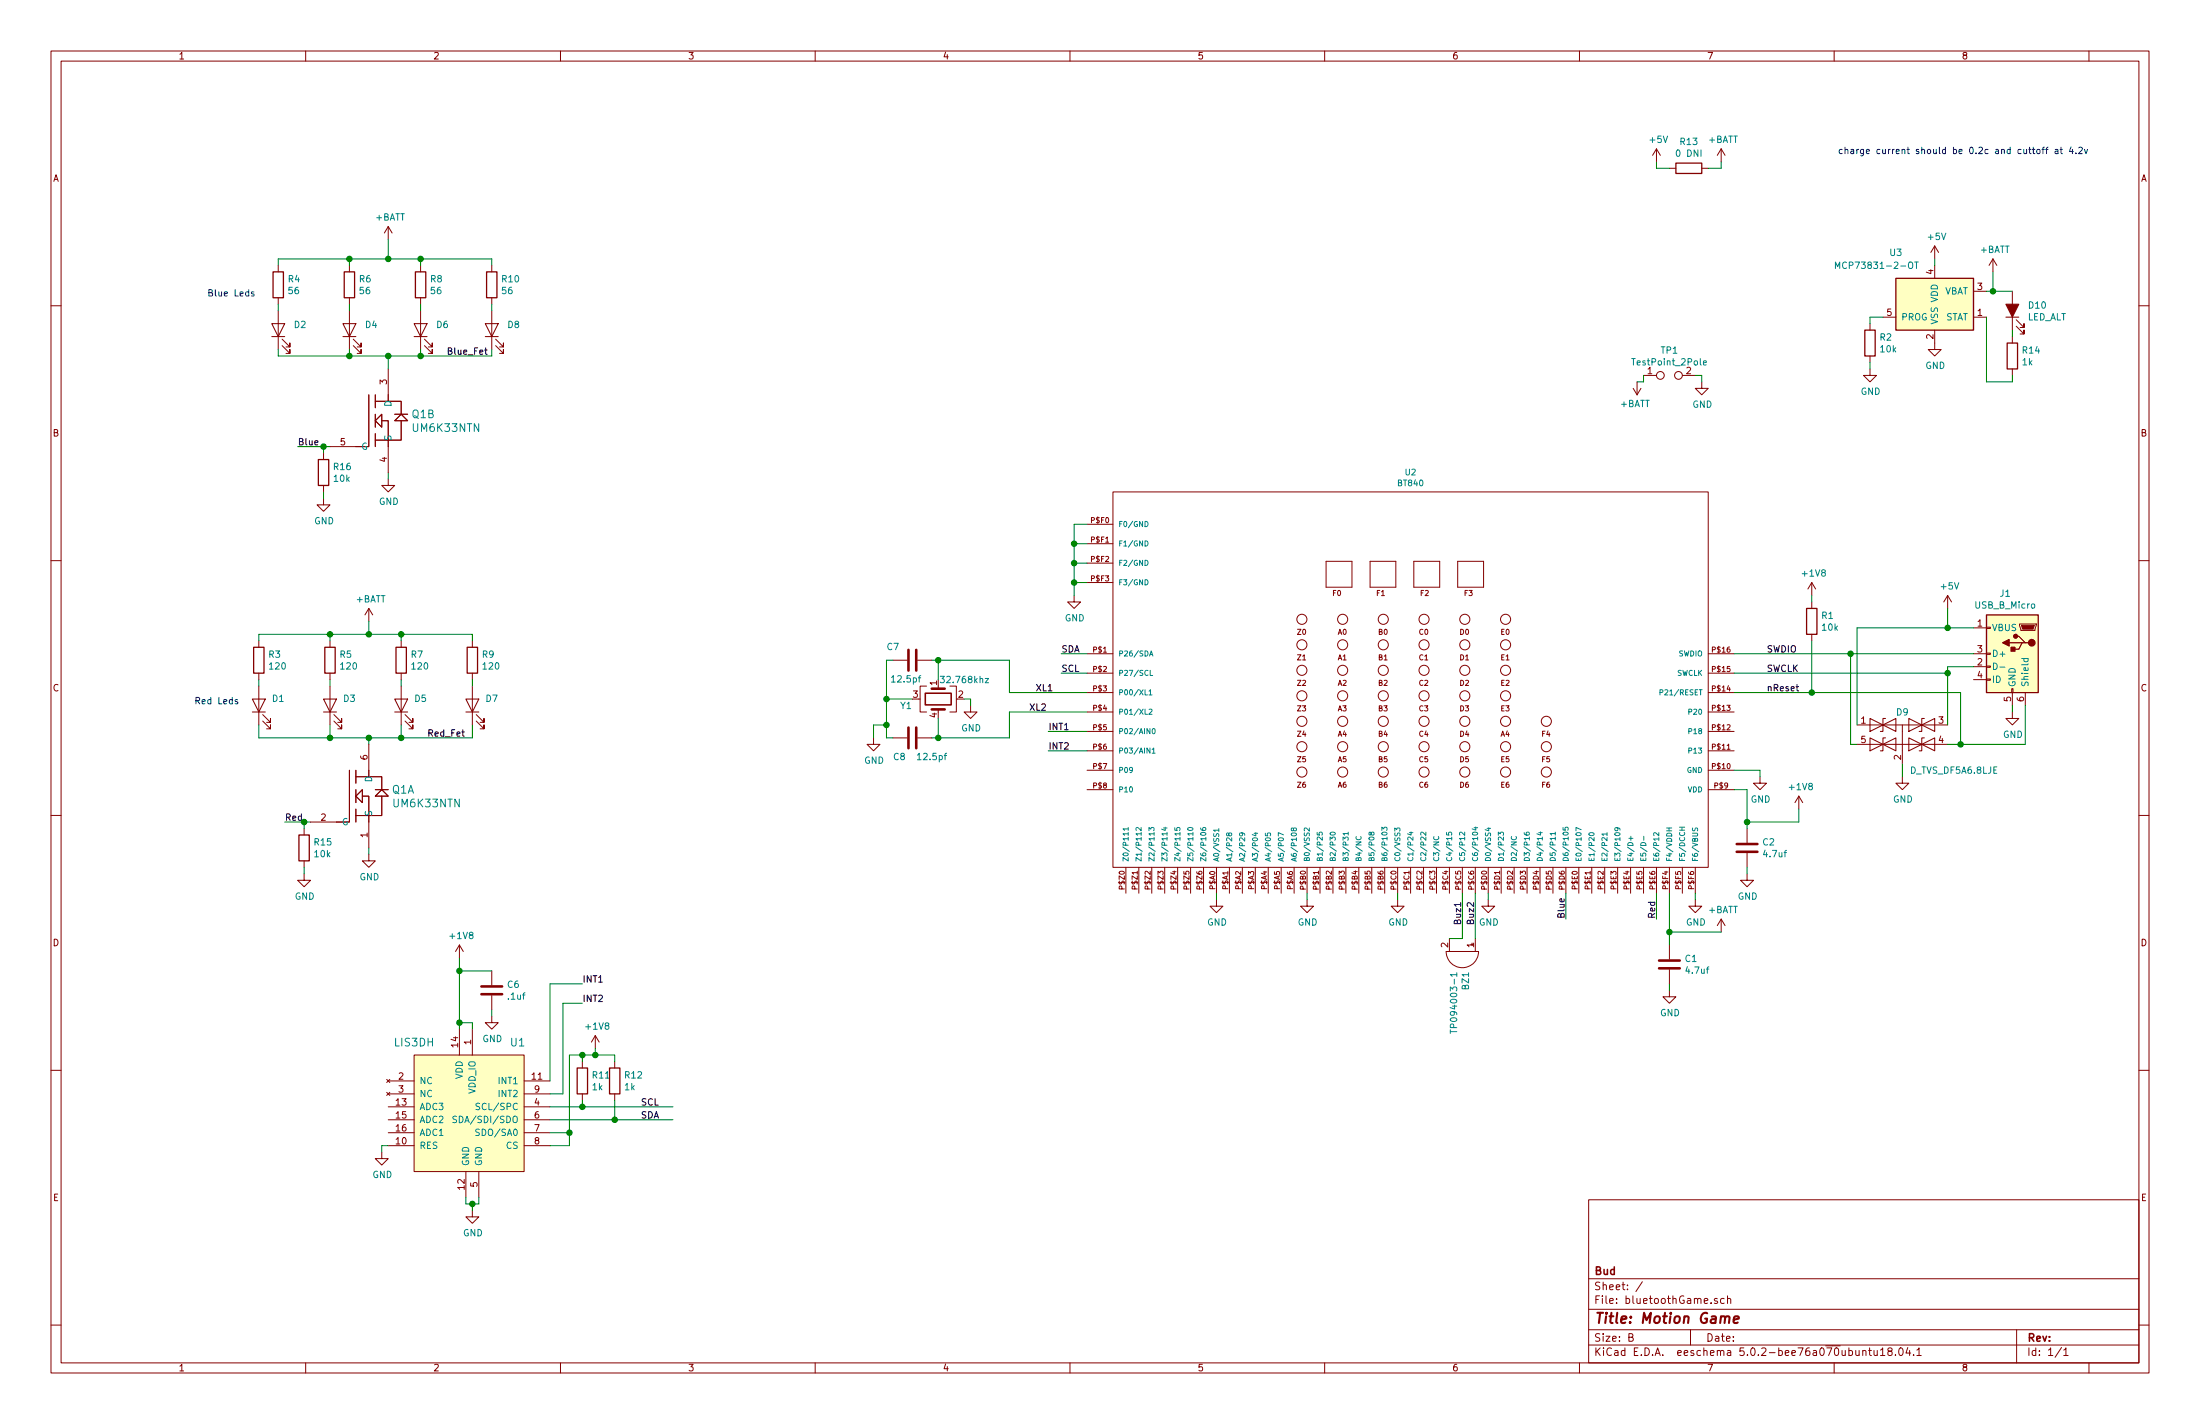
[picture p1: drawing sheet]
EESchema Schematic File Version 4
LIBS:bluetoothGame-cache
EELAYER 26 0
EELAYER END
$Descr B 17000 11000
encoding utf-8
Sheet 1 1
Title "Motion Game"
Date ""
Rev ""
Comp "Bud"
Comment1 ""
Comment2 ""
Comment3 ""
Comment4 ""
$EndDescr
$Comp
L Battery_Management:MCP73831-2-OT U3
U 1 1
P 14950 2350
F 0 "U3" H 14650 2750 50  0000 C CNN
F 1 "MCP73831-2-OT" H 14500 2650 50  0000 C CNN
F 2 "Package_TO_SOT_SMD:SOT-23-5" H 15000 2100 50  0001 L CIN
F 3 "http://ww1.microchip.com/downloads/en/DeviceDoc/20001984g.pdf" H 14800 2300 50  0001 C CNN
	1    14950 2350
	1    0    0    -1  
$EndComp
Text Notes 14200 1200 0    50   ~ 0
charge current should be 0.2c and cuttoff at 4.2v
$Comp
L Connector:USB_B_Micro J1
U 1 1
P 15550 5050
F 0 "J1" H 15605 5517 50  0000 C CNN
F 1 "USB_B_Micro" H 15605 5426 50  0000 C CNN
F 2 "Connector_USB:USB_Micro-B_Molex_47346-0001" H 15700 5000 50  0001 C CNN
F 3 "~" H 15700 5000 50  0001 C CNN
	1    15550 5050
	-1   0    0    -1  
$EndComp
$Comp
L power:+BATT #PWR07
U 1 1
P 13300 7200
F 0 "#PWR07" H 13300 7050 50  0001 C CNN
F 1 "+BATT" H 13315 7373 50  0000 C CNN
F 2 "" H 13300 7200 50  0001 C CNN
F 3 "" H 13300 7200 50  0001 C CNN
	1    13300 7200
	1    0    0    -1  
$EndComp
$Comp
L power:GND #PWR011
U 1 1
P 15550 5500
F 0 "#PWR011" H 15550 5250 50  0001 C CNN
F 1 "GND" H 15555 5327 50  0000 C CNN
F 2 "" H 15550 5500 50  0001 C CNN
F 3 "" H 15550 5500 50  0001 C CNN
	1    15550 5500
	1    0    0    -1  
$EndComp
$Comp
L power:GND #PWR015
U 1 1
P 14950 2650
F 0 "#PWR015" H 14950 2400 50  0001 C CNN
F 1 "GND" H 14955 2477 50  0000 C CNN
F 2 "" H 14950 2650 50  0001 C CNN
F 3 "" H 14950 2650 50  0001 C CNN
	1    14950 2650
	1    0    0    -1  
$EndComp
$Comp
L power:+5V #PWR013
U 1 1
P 15050 4700
F 0 "#PWR013" H 15050 4550 50  0001 C CNN
F 1 "+5V" H 15065 4873 50  0000 C CNN
F 2 "" H 15050 4700 50  0001 C CNN
F 3 "" H 15050 4700 50  0001 C CNN
	1    15050 4700
	1    0    0    -1  
$EndComp
$Comp
L power:+5V #PWR014
U 1 1
P 14950 2000
F 0 "#PWR014" H 14950 1850 50  0001 C CNN
F 1 "+5V" H 14965 2173 50  0000 C CNN
F 2 "" H 14950 2000 50  0001 C CNN
F 3 "" H 14950 2000 50  0001 C CNN
	1    14950 2000
	1    0    0    -1  
$EndComp
Wire Wire Line
	14950 2000 14950 2050
$Comp
L power:+BATT #PWR016
U 1 1
P 15400 2100
F 0 "#PWR016" H 15400 1950 50  0001 C CNN
F 1 "+BATT" H 15415 2273 50  0000 C CNN
F 2 "" H 15400 2100 50  0001 C CNN
F 3 "" H 15400 2100 50  0001 C CNN
	1    15400 2100
	1    0    0    -1  
$EndComp
Wire Wire Line
	15350 2250 15400 2250
$Comp
L BudKiCadComponent:LIS3DH U1
U 1 1
P 3700 8550
F 0 "U1" H 4000 9050 60  0000 C CNN
F 1 "LIS3DH" H 3200 9050 60  0000 C CNN
F 2 "BudLib:LGA-16_3x3mm_Pitch0.5mm" H 3700 8550 60  0001 C CNN
F 3 "" H 3700 8550 60  0001 C CNN
	1    3700 8550
	1    0    0    -1  
$EndComp
$Comp
L Device:Buzzer BZ1
U 1 1
P 11300 7350
F 0 "BZ1" H 11453 7379 50  0000 L CNN
F 1 "TP094003-1" H 11453 7288 50  0000 L CNN
F 2 "Buzzer_Beeper:Buzzer_Murata_PKMCS0909E4000-R1" V 11275 7450 50  0001 C CNN
F 3 "~" V 11275 7450 50  0001 C CNN
	1    11300 7350
	0    1    1    0   
$EndComp
$Comp
L Device:R R2
U 1 1
P 14450 2650
F 0 "R2" H 14520 2696 50  0000 L CNN
F 1 "10k" H 14520 2605 50  0000 L CNN
F 2 "Resistor_SMD:R_0402_1005Metric" V 14380 2650 50  0001 C CNN
F 3 "~" H 14450 2650 50  0001 C CNN
	1    14450 2650
	1    0    0    -1  
$EndComp
$Comp
L Fanstel-modules:BT840 U2
U 1 1
P 10850 5650
F 0 "U2" H 10900 7654 45  0000 C CNN
F 1 "BT840" H 10900 7570 45  0000 C CNN
F 2 "BudLib:BT840-BT840" H 10680 5800 20  0001 C CNN
F 3 "" H 10650 5650 60  0001 C CNN
	1    10850 5650
	1    0    0    -1  
$EndComp
$Comp
L power:GND #PWR01
U 1 1
P 8300 4600
F 0 "#PWR01" H 8300 4350 50  0001 C CNN
F 1 "GND" H 8305 4427 50  0000 C CNN
F 2 "" H 8300 4600 50  0001 C CNN
F 3 "" H 8300 4600 50  0001 C CNN
	1    8300 4600
	1    0    0    -1  
$EndComp
Wire Wire Line
	8300 4600 8300 4500
Wire Wire Line
	8300 4050 8400 4050
Wire Wire Line
	8400 4200 8300 4200
Connection ~ 8300 4200
Wire Wire Line
	8300 4200 8300 4050
Wire Wire Line
	8400 4350 8300 4350
Connection ~ 8300 4350
Wire Wire Line
	8300 4350 8300 4200
Wire Wire Line
	8400 4500 8300 4500
Connection ~ 8300 4500
Wire Wire Line
	8300 4500 8300 4350
$Comp
L power:GND #PWR09
U 1 1
P 13600 6000
F 0 "#PWR09" H 13600 5750 50  0001 C CNN
F 1 "GND" H 13605 5827 50  0000 C CNN
F 2 "" H 13600 6000 50  0001 C CNN
F 3 "" H 13600 6000 50  0001 C CNN
	1    13600 6000
	1    0    0    -1  
$EndComp
$Comp
L Device:C C1
U 1 1
P 12900 7450
F 0 "C1" H 13015 7496 50  0000 L CNN
F 1 "4.7uf" H 13015 7405 50  0000 L CNN
F 2 "Capacitor_SMD:C_0402_1005Metric" H 12938 7300 50  0001 C CNN
F 3 "~" H 12900 7450 50  0001 C CNN
	1    12900 7450
	1    0    0    -1  
$EndComp
$Comp
L power:GND #PWR06
U 1 1
P 12900 7650
F 0 "#PWR06" H 12900 7400 50  0001 C CNN
F 1 "GND" H 12905 7477 50  0000 C CNN
F 2 "" H 12900 7650 50  0001 C CNN
F 3 "" H 12900 7650 50  0001 C CNN
	1    12900 7650
	1    0    0    -1  
$EndComp
Wire Wire Line
	13400 5950 13600 5950
$Comp
L Device:C C2
U 1 1
P 13500 6550
F 0 "C2" H 13615 6596 50  0000 L CNN
F 1 "4.7uf" H 13615 6505 50  0000 L CNN
F 2 "Capacitor_SMD:C_0402_1005Metric" H 13538 6400 50  0001 C CNN
F 3 "~" H 13500 6550 50  0001 C CNN
	1    13500 6550
	1    0    0    -1  
$EndComp
$Comp
L power:GND #PWR08
U 1 1
P 13500 6750
F 0 "#PWR08" H 13500 6500 50  0001 C CNN
F 1 "GND" H 13505 6577 50  0000 C CNN
F 2 "" H 13500 6750 50  0001 C CNN
F 3 "" H 13500 6750 50  0001 C CNN
	1    13500 6750
	1    0    0    -1  
$EndComp
Wire Wire Line
	13500 6750 13500 6700
Wire Wire Line
	13500 6400 13500 6350
Wire Wire Line
	13500 6100 13400 6100
$Comp
L power:+1V8 #PWR010
U 1 1
P 13900 6250
F 0 "#PWR010" H 13900 6100 50  0001 C CNN
F 1 "+1V8" H 13915 6423 50  0000 C CNN
F 2 "" H 13900 6250 50  0001 C CNN
F 3 "" H 13900 6250 50  0001 C CNN
	1    13900 6250
	1    0    0    -1  
$EndComp
Wire Wire Line
	13900 6250 13900 6350
Wire Wire Line
	13900 6350 13500 6350
Connection ~ 13500 6350
Wire Wire Line
	13500 6350 13500 6100
Wire Wire Line
	13600 6000 13600 5950
$Comp
L power:GND #PWR04
U 1 1
P 10800 6950
F 0 "#PWR04" H 10800 6700 50  0001 C CNN
F 1 "GND" H 10805 6777 50  0000 C CNN
F 2 "" H 10800 6950 50  0001 C CNN
F 3 "" H 10800 6950 50  0001 C CNN
	1    10800 6950
	1    0    0    -1  
$EndComp
$Comp
L power:GND #PWR05
U 1 1
P 11500 6950
F 0 "#PWR05" H 11500 6700 50  0001 C CNN
F 1 "GND" H 11505 6777 50  0000 C CNN
F 2 "" H 11500 6950 50  0001 C CNN
F 3 "" H 11500 6950 50  0001 C CNN
	1    11500 6950
	1    0    0    -1  
$EndComp
$Comp
L power:GND #PWR03
U 1 1
P 10100 6950
F 0 "#PWR03" H 10100 6700 50  0001 C CNN
F 1 "GND" H 10105 6777 50  0000 C CNN
F 2 "" H 10100 6950 50  0001 C CNN
F 3 "" H 10100 6950 50  0001 C CNN
	1    10100 6950
	1    0    0    -1  
$EndComp
$Comp
L power:GND #PWR02
U 1 1
P 9400 6950
F 0 "#PWR02" H 9400 6700 50  0001 C CNN
F 1 "GND" H 9405 6777 50  0000 C CNN
F 2 "" H 9400 6950 50  0001 C CNN
F 3 "" H 9400 6950 50  0001 C CNN
	1    9400 6950
	1    0    0    -1  
$EndComp
Wire Wire Line
	9400 6950 9400 6900
Wire Wire Line
	10100 6950 10100 6900
Wire Wire Line
	10800 6950 10800 6900
Wire Wire Line
	11500 6950 11500 6900
$Comp
L power:GND #PWR0101
U 1 1
P 13100 6950
F 0 "#PWR0101" H 13100 6700 50  0001 C CNN
F 1 "GND" H 13105 6777 50  0000 C CNN
F 2 "" H 13100 6950 50  0001 C CNN
F 3 "" H 13100 6950 50  0001 C CNN
	1    13100 6950
	1    0    0    -1  
$EndComp
Wire Wire Line
	12900 6900 12900 7200
Wire Wire Line
	12900 7600 12900 7650
Wire Wire Line
	13100 6900 13100 6950
Wire Wire Line
	13300 7200 12900 7200
Connection ~ 12900 7200
Wire Wire Line
	12900 7200 12900 7300
$Comp
L power:GND #PWR0102
U 1 1
P 14450 2850
F 0 "#PWR0102" H 14450 2600 50  0001 C CNN
F 1 "GND" H 14455 2677 50  0000 C CNN
F 2 "" H 14450 2850 50  0001 C CNN
F 3 "" H 14450 2850 50  0001 C CNN
	1    14450 2850
	1    0    0    -1  
$EndComp
Wire Wire Line
	14550 2450 14450 2450
Wire Wire Line
	14450 2450 14450 2500
Wire Wire Line
	14450 2850 14450 2800
$Comp
L Device:LED_ALT D10
U 1 1
P 15550 2400
F 0 "D10" V 15588 2282 50  0000 R CNN
F 1 "LED_ALT" V 15497 2282 50  0000 R CNN
F 2 "LED_SMD:LED_0402_1005Metric" H 15550 2400 50  0001 C CNN
F 3 "~" H 15550 2400 50  0001 C CNN
	1    15550 2400
	0    -1   -1   0   
$EndComp
$Comp
L Device:R R14
U 1 1
P 15550 2750
F 0 "R14" H 15620 2796 50  0000 L CNN
F 1 "1k" H 15620 2705 50  0000 L CNN
F 2 "Resistor_SMD:R_0402_1005Metric" V 15480 2750 50  0001 C CNN
F 3 "~" H 15550 2750 50  0001 C CNN
	1    15550 2750
	1    0    0    -1  
$EndComp
Wire Wire Line
	15400 2100 15400 2250
Wire Wire Line
	15550 2250 15400 2250
Connection ~ 15400 2250
Wire Wire Line
	15550 2550 15550 2600
Wire Wire Line
	15550 2900 15550 2950
Wire Wire Line
	15550 2950 15350 2950
Wire Wire Line
	15350 2950 15350 2450
$Comp
L Device:R R13
U 1 1
P 13050 1300
F 0 "R13" V 12843 1300 50  0000 C CNN
F 1 "0 DNI" V 12934 1300 50  0000 C CNN
F 2 "Resistor_SMD:R_0402_1005Metric" V 12980 1300 50  0001 C CNN
F 3 "~" H 13050 1300 50  0001 C CNN
	1    13050 1300
	0    1    1    0   
$EndComp
$Comp
L power:+BATT #PWR0103
U 1 1
P 13300 1250
F 0 "#PWR0103" H 13300 1100 50  0001 C CNN
F 1 "+BATT" H 13315 1423 50  0000 C CNN
F 2 "" H 13300 1250 50  0001 C CNN
F 3 "" H 13300 1250 50  0001 C CNN
	1    13300 1250
	1    0    0    -1  
$EndComp
$Comp
L power:+5V #PWR0104
U 1 1
P 12800 1250
F 0 "#PWR0104" H 12800 1100 50  0001 C CNN
F 1 "+5V" H 12815 1423 50  0000 C CNN
F 2 "" H 12800 1250 50  0001 C CNN
F 3 "" H 12800 1250 50  0001 C CNN
	1    12800 1250
	1    0    0    -1  
$EndComp
Wire Wire Line
	12800 1250 12800 1300
Wire Wire Line
	12800 1300 12900 1300
Wire Wire Line
	13200 1300 13300 1300
Wire Wire Line
	13300 1250 13300 1300
$Comp
L BudKiCadComponent:D_TVS_DF5A6.8LJE D9
U 1 1
P 14700 5750
F 0 "D9" H 14700 6000 50  0000 C CNN
F 1 "D_TVS_DF5A6.8LJE" H 15100 5550 50  0000 C CNN
F 2 "Package_TO_SOT_SMD:SOT-553" H 14550 5750 50  0001 C CNN
F 3 "~" H 14550 5750 50  0001 C CNN
	1    14700 5750
	1    0    0    -1  
$EndComp
Wire Wire Line
	14350 4850 14350 5600
Wire Wire Line
	14350 4850 15050 4850
Wire Wire Line
	14350 5750 14300 5750
Wire Wire Line
	14300 5750 14300 5050
Wire Wire Line
	14300 5050 15250 5050
Wire Wire Line
	15050 5600 15050 5200
Wire Wire Line
	15050 5150 15250 5150
Wire Wire Line
	15650 5750 15650 5450
Wire Wire Line
	15550 5450 15550 5500
$Comp
L power:GND #PWR0105
U 1 1
P 14700 6000
F 0 "#PWR0105" H 14700 5750 50  0001 C CNN
F 1 "GND" H 14705 5827 50  0000 C CNN
F 2 "" H 14700 6000 50  0001 C CNN
F 3 "" H 14700 6000 50  0001 C CNN
	1    14700 6000
	1    0    0    -1  
$EndComp
Wire Wire Line
	14700 6000 14700 5900
Wire Wire Line
	13400 5050 14300 5050
Connection ~ 14300 5050
Wire Wire Line
	13400 5200 15050 5200
Connection ~ 15050 5200
Wire Wire Line
	15050 5200 15050 5150
Wire Wire Line
	15050 5750 15150 5750
Wire Wire Line
	15150 5350 15150 5750
Wire Wire Line
	13400 5350 14000 5350
Connection ~ 15150 5750
Wire Wire Line
	15150 5750 15650 5750
Wire Wire Line
	15050 4700 15050 4850
Connection ~ 15050 4850
Wire Wire Line
	15050 4850 15250 4850
$Comp
L BudKiCadComponent:LED_Cree-PLCC4 D2
U 1 1
P 2150 2550
F 0 "D2" V 2188 2433 50  0000 R CNN
F 1 "CLM2D-CCC-CZ0C03123 (blue)" V 2097 2432 50  0001 R CNN
F 2 "BudLib:LED_Cree-PLCC4_3.2x2.8mm_CCW" H 2650 2650 50  0001 R CNN
F 3 "~" H 2150 2550 50  0001 C CNN
	1    2150 2550
	0    -1   -1   0   
$EndComp
$Comp
L BudKiCadComponent:LED_Cree-PLCC4 D1
U 1 1
P 2000 5450
F 0 "D1" V 2050 5300 50  0000 C CNN
F 1 "CLM2D-RCC-CZ0B0BB3 (Red)" H 2000 5550 50  0001 C CNN
F 2 "BudLib:LED_Cree-PLCC4_3.2x2.8mm_CCW" H 2000 5450 50  0001 C CNN
F 3 "~" H 2000 5450 50  0001 C CNN
	1    2000 5450
	0    -1   -1   0   
$EndComp
$Comp
L power:+1V8 #PWR0106
U 1 1
P 3550 7400
F 0 "#PWR0106" H 3550 7250 50  0001 C CNN
F 1 "+1V8" H 3565 7573 50  0000 C CNN
F 2 "" H 3550 7400 50  0001 C CNN
F 3 "" H 3550 7400 50  0001 C CNN
	1    3550 7400
	1    0    0    -1  
$EndComp
$Comp
L Device:C C6
U 1 1
P 3800 7650
F 0 "C6" H 3915 7696 50  0000 L CNN
F 1 ".1uf" H 3915 7605 50  0000 L CNN
F 2 "Capacitor_SMD:C_0402_1005Metric" H 3838 7500 50  0001 C CNN
F 3 "~" H 3800 7650 50  0001 C CNN
	1    3800 7650
	1    0    0    -1  
$EndComp
$Comp
L power:GND #PWR0107
U 1 1
P 3800 7850
F 0 "#PWR0107" H 3800 7600 50  0001 C CNN
F 1 "GND" H 3805 7677 50  0000 C CNN
F 2 "" H 3800 7850 50  0001 C CNN
F 3 "" H 3800 7850 50  0001 C CNN
	1    3800 7850
	1    0    0    -1  
$EndComp
Wire Wire Line
	3800 7850 3800 7800
Wire Wire Line
	3800 7500 3550 7500
Wire Wire Line
	3550 7500 3550 7400
Wire Wire Line
	3550 7950 3550 7900
Connection ~ 3550 7500
Wire Wire Line
	3650 7950 3650 7900
Wire Wire Line
	3650 7900 3550 7900
Connection ~ 3550 7900
Wire Wire Line
	3550 7900 3550 7500
$Comp
L power:GND #PWR0108
U 1 1
P 3650 9350
F 0 "#PWR0108" H 3650 9100 50  0001 C CNN
F 1 "GND" H 3655 9177 50  0000 C CNN
F 2 "" H 3650 9350 50  0001 C CNN
F 3 "" H 3650 9350 50  0001 C CNN
	1    3650 9350
	1    0    0    -1  
$EndComp
Wire Wire Line
	3600 9250 3600 9300
Wire Wire Line
	3600 9300 3650 9300
Wire Wire Line
	3700 9300 3700 9250
Wire Wire Line
	3650 9350 3650 9300
Connection ~ 3650 9300
Wire Wire Line
	3650 9300 3700 9300
$Comp
L BudKiCadComponent:LED_Cree-PLCC4 D4
U 1 1
P 2700 2550
F 0 "D4" V 2738 2433 50  0000 R CNN
F 1 "CLM2D-CCC-CZ0C03123 (blue)" V 2647 2432 50  0001 R CNN
F 2 "BudLib:LED_Cree-PLCC4_3.2x2.8mm_CCW" H 3200 2650 50  0001 R CNN
F 3 "~" H 2700 2550 50  0001 C CNN
	1    2700 2550
	0    -1   -1   0   
$EndComp
$Comp
L BudKiCadComponent:LED_Cree-PLCC4 D3
U 1 1
P 2550 5450
F 0 "D3" V 2600 5300 50  0000 C CNN
F 1 "CLM2D-RCC-CZ0B0BB3 (Red)" H 2550 5550 50  0001 C CNN
F 2 "BudLib:LED_Cree-PLCC4_3.2x2.8mm_CCW" H 2550 5450 50  0001 C CNN
F 3 "~" H 2550 5450 50  0001 C CNN
	1    2550 5450
	0    -1   -1   0   
$EndComp
$Comp
L BudKiCadComponent:LED_Cree-PLCC4 D6
U 1 1
P 3250 2550
F 0 "D6" V 3288 2433 50  0000 R CNN
F 1 "CLM2D-CCC-CZ0C03123 (blue)" V 3197 2432 50  0001 R CNN
F 2 "BudLib:LED_Cree-PLCC4_3.2x2.8mm_CCW" H 3750 2650 50  0001 R CNN
F 3 "~" H 3250 2550 50  0001 C CNN
	1    3250 2550
	0    -1   -1   0   
$EndComp
$Comp
L BudKiCadComponent:LED_Cree-PLCC4 D5
U 1 1
P 3100 5450
F 0 "D5" V 3150 5300 50  0000 C CNN
F 1 "CLM2D-RCC-CZ0B0BB3 (Red)" H 3100 5550 50  0001 C CNN
F 2 "BudLib:LED_Cree-PLCC4_3.2x2.8mm_CCW" H 3100 5450 50  0001 C CNN
F 3 "~" H 3100 5450 50  0001 C CNN
	1    3100 5450
	0    -1   -1   0   
$EndComp
$Comp
L BudKiCadComponent:LED_Cree-PLCC4 D8
U 1 1
P 3800 2550
F 0 "D8" V 3838 2433 50  0000 R CNN
F 1 "CLM2D-CCC-CZ0C03123 (blue)" V 3747 2432 50  0001 R CNN
F 2 "BudLib:LED_Cree-PLCC4_3.2x2.8mm_CCW" H 4300 2650 50  0001 R CNN
F 3 "~" H 3800 2550 50  0001 C CNN
	1    3800 2550
	0    -1   -1   0   
$EndComp
$Comp
L BudKiCadComponent:LED_Cree-PLCC4 D7
U 1 1
P 3650 5450
F 0 "D7" V 3700 5300 50  0000 C CNN
F 1 "CLM2D-RCC-CZ0B0BB3 (Red)" H 3650 5550 50  0001 C CNN
F 2 "BudLib:LED_Cree-PLCC4_3.2x2.8mm_CCW" H 3650 5450 50  0001 C CNN
F 3 "~" H 3650 5450 50  0001 C CNN
	1    3650 5450
	0    -1   -1   0   
$EndComp
Text Notes 1600 2300 0    50   ~ 0
Blue Leds
Text Notes 1500 5450 0    50   ~ 0
Red Leds
$Comp
L power:+BATT #PWR0109
U 1 1
P 3000 1850
F 0 "#PWR0109" H 3000 1700 50  0001 C CNN
F 1 "+BATT" H 3015 2023 50  0000 C CNN
F 2 "" H 3000 1850 50  0001 C CNN
F 3 "" H 3000 1850 50  0001 C CNN
	1    3000 1850
	1    0    0    -1  
$EndComp
$Comp
L power:GND #PWR0110
U 1 1
P 3000 3700
F 0 "#PWR0110" H 3000 3450 50  0001 C CNN
F 1 "GND" H 3005 3527 50  0000 C CNN
F 2 "" H 3000 3700 50  0001 C CNN
F 3 "" H 3000 3700 50  0001 C CNN
	1    3000 3700
	1    0    0    -1  
$EndComp
$Comp
L Device:R R4
U 1 1
P 2150 2200
F 0 "R4" H 2220 2246 50  0000 L CNN
F 1 "56" H 2220 2155 50  0000 L CNN
F 2 "Resistor_SMD:R_0805_2012Metric" V 2080 2200 50  0001 C CNN
F 3 "~" H 2150 2200 50  0001 C CNN
	1    2150 2200
	1    0    0    -1  
$EndComp
$Comp
L Device:R R6
U 1 1
P 2700 2200
F 0 "R6" H 2770 2246 50  0000 L CNN
F 1 "56" H 2770 2155 50  0000 L CNN
F 2 "Resistor_SMD:R_0805_2012Metric" V 2630 2200 50  0001 C CNN
F 3 "~" H 2700 2200 50  0001 C CNN
	1    2700 2200
	1    0    0    -1  
$EndComp
$Comp
L Device:R R8
U 1 1
P 3250 2200
F 0 "R8" H 3320 2246 50  0000 L CNN
F 1 "56" H 3320 2155 50  0000 L CNN
F 2 "Resistor_SMD:R_0805_2012Metric" V 3180 2200 50  0001 C CNN
F 3 "~" H 3250 2200 50  0001 C CNN
	1    3250 2200
	1    0    0    -1  
$EndComp
$Comp
L Device:R R10
U 1 1
P 3800 2200
F 0 "R10" H 3870 2246 50  0000 L CNN
F 1 "56" H 3870 2155 50  0000 L CNN
F 2 "Resistor_SMD:R_0805_2012Metric" V 3730 2200 50  0001 C CNN
F 3 "~" H 3800 2200 50  0001 C CNN
	1    3800 2200
	1    0    0    -1  
$EndComp
$Comp
L Device:R R3
U 1 1
P 2000 5100
F 0 "R3" H 2070 5146 50  0000 L CNN
F 1 "120" H 2070 5055 50  0000 L CNN
F 2 "Resistor_SMD:R_0805_2012Metric" V 1930 5100 50  0001 C CNN
F 3 "~" H 2000 5100 50  0001 C CNN
	1    2000 5100
	1    0    0    -1  
$EndComp
$Comp
L power:+BATT #PWR0111
U 1 1
P 2850 4800
F 0 "#PWR0111" H 2850 4650 50  0001 C CNN
F 1 "+BATT" H 2865 4973 50  0000 C CNN
F 2 "" H 2850 4800 50  0001 C CNN
F 3 "" H 2850 4800 50  0001 C CNN
	1    2850 4800
	1    0    0    -1  
$EndComp
$Comp
L Device:R R5
U 1 1
P 2550 5100
F 0 "R5" H 2620 5146 50  0000 L CNN
F 1 "120" H 2620 5055 50  0000 L CNN
F 2 "Resistor_SMD:R_0805_2012Metric" V 2480 5100 50  0001 C CNN
F 3 "~" H 2550 5100 50  0001 C CNN
	1    2550 5100
	1    0    0    -1  
$EndComp
$Comp
L Device:R R7
U 1 1
P 3100 5100
F 0 "R7" H 3170 5146 50  0000 L CNN
F 1 "120" H 3170 5055 50  0000 L CNN
F 2 "Resistor_SMD:R_0805_2012Metric" V 3030 5100 50  0001 C CNN
F 3 "~" H 3100 5100 50  0001 C CNN
	1    3100 5100
	1    0    0    -1  
$EndComp
$Comp
L Device:R R9
U 1 1
P 3650 5100
F 0 "R9" H 3720 5146 50  0000 L CNN
F 1 "120" H 3720 5055 50  0000 L CNN
F 2 "Resistor_SMD:R_0805_2012Metric" V 3580 5100 50  0001 C CNN
F 3 "~" H 3650 5100 50  0001 C CNN
	1    3650 5100
	1    0    0    -1  
$EndComp
Wire Wire Line
	2000 5600 2000 5700
Wire Wire Line
	2000 5700 2550 5700
Wire Wire Line
	3650 5700 3650 5600
Wire Wire Line
	3100 5600 3100 5700
Connection ~ 3100 5700
Wire Wire Line
	3100 5700 3650 5700
Wire Wire Line
	2550 5600 2550 5700
Connection ~ 2550 5700
Wire Wire Line
	2550 5700 2850 5700
Wire Wire Line
	2850 5750 2850 5700
Connection ~ 2850 5700
Wire Wire Line
	2850 5700 3100 5700
$Comp
L power:GND #PWR0112
U 1 1
P 2850 6600
F 0 "#PWR0112" H 2850 6350 50  0001 C CNN
F 1 "GND" H 2855 6427 50  0000 C CNN
F 2 "" H 2850 6600 50  0001 C CNN
F 3 "" H 2850 6600 50  0001 C CNN
	1    2850 6600
	1    0    0    -1  
$EndComp
Wire Wire Line
	2850 6550 2850 6600
Wire Wire Line
	2000 5250 2000 5300
Wire Wire Line
	2550 5250 2550 5300
Wire Wire Line
	3100 5250 3100 5300
Wire Wire Line
	3650 5250 3650 5300
Wire Wire Line
	3650 4950 3650 4900
Wire Wire Line
	3650 4900 3100 4900
Wire Wire Line
	2000 4900 2000 4950
Wire Wire Line
	2550 4950 2550 4900
Connection ~ 2550 4900
Wire Wire Line
	2550 4900 2000 4900
Wire Wire Line
	3100 4950 3100 4900
Connection ~ 3100 4900
Wire Wire Line
	3100 4900 2850 4900
Wire Wire Line
	2850 4900 2850 4800
Connection ~ 2850 4900
Wire Wire Line
	2850 4900 2550 4900
Wire Wire Line
	2150 2700 2150 2750
Wire Wire Line
	2150 2750 2700 2750
Wire Wire Line
	3800 2750 3800 2700
Wire Wire Line
	3250 2700 3250 2750
Connection ~ 3250 2750
Wire Wire Line
	3250 2750 3800 2750
Wire Wire Line
	2700 2700 2700 2750
Connection ~ 2700 2750
Wire Wire Line
	2700 2750 3000 2750
Wire Wire Line
	2150 2350 2150 2400
Wire Wire Line
	2700 2350 2700 2400
Wire Wire Line
	3250 2350 3250 2400
Wire Wire Line
	3800 2350 3800 2400
Wire Wire Line
	3800 2050 3800 2000
Wire Wire Line
	3800 2000 3250 2000
Wire Wire Line
	2150 2000 2150 2050
Wire Wire Line
	2700 2050 2700 2000
Connection ~ 2700 2000
Wire Wire Line
	2700 2000 2150 2000
Wire Wire Line
	3250 2050 3250 2000
Connection ~ 3250 2000
Wire Wire Line
	3250 2000 3000 2000
Wire Wire Line
	3000 1850 3000 2000
Connection ~ 3000 2000
Wire Wire Line
	3000 2000 2700 2000
Wire Wire Line
	3000 2750 3000 2850
Connection ~ 3000 2750
Wire Wire Line
	3000 2750 3250 2750
Wire Wire Line
	3000 3650 3000 3700
$Comp
L Device:R R11
U 1 1
P 4500 8350
F 0 "R11" H 4570 8396 50  0000 L CNN
F 1 "1k" H 4570 8305 50  0000 L CNN
F 2 "Resistor_SMD:R_0402_1005Metric" V 4430 8350 50  0001 C CNN
F 3 "~" H 4500 8350 50  0001 C CNN
	1    4500 8350
	1    0    0    -1  
$EndComp
$Comp
L power:+1V8 #PWR0113
U 1 1
P 4600 8100
F 0 "#PWR0113" H 4600 7950 50  0001 C CNN
F 1 "+1V8" H 4615 8273 50  0000 C CNN
F 2 "" H 4600 8100 50  0001 C CNN
F 3 "" H 4600 8100 50  0001 C CNN
	1    4600 8100
	1    0    0    -1  
$EndComp
$Comp
L Device:R R12
U 1 1
P 4750 8350
F 0 "R12" H 4820 8396 50  0000 L CNN
F 1 "1k" H 4820 8305 50  0000 L CNN
F 2 "Resistor_SMD:R_0402_1005Metric" V 4680 8350 50  0001 C CNN
F 3 "~" H 4750 8350 50  0001 C CNN
	1    4750 8350
	1    0    0    -1  
$EndComp
Wire Wire Line
	4500 8200 4500 8150
Wire Wire Line
	4750 8200 4750 8150
Wire Wire Line
	4750 8150 4600 8150
Wire Wire Line
	4600 8150 4600 8100
Connection ~ 4600 8150
Wire Wire Line
	4600 8150 4500 8150
Wire Wire Line
	4750 8650 4750 8500
Wire Wire Line
	4250 8650 4750 8650
Wire Wire Line
	4500 8500 4500 8550
Wire Wire Line
	4500 8550 4250 8550
Wire Wire Line
	4400 8150 4500 8150
Connection ~ 4500 8150
Wire Wire Line
	4250 8850 4400 8850
Wire Wire Line
	4400 8150 4400 8750
Wire Wire Line
	4250 8750 4400 8750
Connection ~ 4400 8750
Wire Wire Line
	4400 8750 4400 8850
$Comp
L power:GND #PWR0114
U 1 1
P 2950 8900
F 0 "#PWR0114" H 2950 8650 50  0001 C CNN
F 1 "GND" H 2955 8727 50  0000 C CNN
F 2 "" H 2950 8900 50  0001 C CNN
F 3 "" H 2950 8900 50  0001 C CNN
	1    2950 8900
	1    0    0    -1  
$EndComp
Wire Wire Line
	2950 8900 2950 8850
Wire Wire Line
	2950 8850 3000 8850
Wire Wire Line
	4250 8350 4250 7600
Wire Wire Line
	4250 8450 4350 8450
Wire Wire Line
	4350 8450 4350 7750
Text Label 4500 7600 0    50   ~ 0
INT1
Text Label 4500 7750 0    50   ~ 0
INT2
Wire Wire Line
	4500 8550 5200 8550
Connection ~ 4500 8550
Wire Wire Line
	4750 8650 5200 8650
Connection ~ 4750 8650
Text Label 4950 8550 0    50   ~ 0
SCL
Text Label 4950 8650 0    50   ~ 0
SDA
Text Label 8200 5050 0    50   ~ 0
SDA
Text Label 8200 5200 0    50   ~ 0
SCL
$Comp
L Device:Crystal_GND23 Y1
U 1 1
P 7250 5400
F 0 "Y1" V 7300 5200 50  0000 R CNN
F 1 "32.768khz" V 7100 5800 50  0000 R CNN
F 2 "BudLib:Crystal_SMD_SeikoEpson_MC146-4Pin_6.7x1.5mm" H 7250 5400 50  0001 C CNN
F 3 "~" H 7250 5400 50  0001 C CNN
	1    7250 5400
	0    1    1    0   
$EndComp
$Comp
L Device:C C8
U 1 1
P 7050 5700
F 0 "C8" V 6900 5800 50  0000 C CNN
F 1 "12.5pf" V 6900 5550 50  0000 C CNN
F 2 "Capacitor_SMD:C_0402_1005Metric" H 7088 5550 50  0001 C CNN
F 3 "~" H 7050 5700 50  0001 C CNN
	1    7050 5700
	0    -1   -1   0   
$EndComp
$Comp
L Device:C C7
U 1 1
P 7050 5100
F 0 "C7" V 7150 5250 50  0000 C CNN
F 1 "12.5pf" V 6900 5150 50  0000 C CNN
F 2 "Capacitor_SMD:C_0402_1005Metric" H 7088 4950 50  0001 C CNN
F 3 "~" H 7050 5100 50  0001 C CNN
	1    7050 5100
	0    -1   -1   0   
$EndComp
Wire Wire Line
	7250 5100 7200 5100
Wire Wire Line
	7250 5250 7250 5100
Wire Wire Line
	7200 5700 7250 5700
Wire Wire Line
	7250 5550 7250 5700
$Comp
L power:GND #PWR0115
U 1 1
P 7500 5450
F 0 "#PWR0115" H 7500 5200 50  0001 C CNN
F 1 "GND" H 7505 5277 50  0000 C CNN
F 2 "" H 7500 5450 50  0001 C CNN
F 3 "" H 7500 5450 50  0001 C CNN
	1    7500 5450
	1    0    0    -1  
$EndComp
Wire Wire Line
	7500 5450 7500 5400
Wire Wire Line
	7500 5400 7450 5400
Wire Wire Line
	7050 5400 6850 5400
Wire Wire Line
	6850 5400 6850 5100
Wire Wire Line
	6850 5100 6900 5100
Wire Wire Line
	6850 5400 6850 5600
Wire Wire Line
	6850 5700 6900 5700
Connection ~ 6850 5400
$Comp
L power:GND #PWR0116
U 1 1
P 6750 5700
F 0 "#PWR0116" H 6750 5450 50  0001 C CNN
F 1 "GND" H 6755 5527 50  0000 C CNN
F 2 "" H 6750 5700 50  0001 C CNN
F 3 "" H 6750 5700 50  0001 C CNN
	1    6750 5700
	1    0    0    -1  
$EndComp
Wire Wire Line
	6750 5700 6750 5600
Wire Wire Line
	6750 5600 6850 5600
Connection ~ 6850 5600
Wire Wire Line
	6850 5600 6850 5700
Wire Wire Line
	7250 5100 7800 5100
Wire Wire Line
	7800 5100 7800 5350
Wire Wire Line
	7800 5350 8400 5350
Connection ~ 7250 5100
Wire Wire Line
	7250 5700 7800 5700
Wire Wire Line
	7800 5700 7800 5500
Wire Wire Line
	7800 5500 8400 5500
Connection ~ 7250 5700
Text Label 8100 5650 0    50   ~ 0
INT1
Text Label 8100 5800 0    50   ~ 0
INT2
Wire Wire Line
	8400 5650 8100 5650
Wire Wire Line
	8400 5800 8100 5800
Wire Wire Line
	4500 7600 4250 7600
Wire Wire Line
	4350 7750 4500 7750
Text Label 2300 3450 0    50   ~ 0
Blue
Text Label 2200 6350 0    50   ~ 0
Red
Wire Wire Line
	2400 6350 2350 6350
Wire Wire Line
	2550 3450 2500 3450
Wire Wire Line
	8200 5050 8400 5050
Wire Wire Line
	8200 5200 8400 5200
$Comp
L power:GND #PWR0117
U 1 1
P 13150 2950
F 0 "#PWR0117" H 13150 2700 50  0001 C CNN
F 1 "GND" H 13155 2777 50  0000 C CNN
F 2 "" H 13150 2950 50  0001 C CNN
F 3 "" H 13150 2950 50  0001 C CNN
	1    13150 2950
	1    0    0    -1  
$EndComp
$Comp
L power:+BATT #PWR0118
U 1 1
P 12650 2950
F 0 "#PWR0118" H 12650 2800 50  0001 C CNN
F 1 "+BATT" H 12665 3123 50  0000 C CNN
F 2 "" H 12650 2950 50  0001 C CNN
F 3 "" H 12650 2950 50  0001 C CNN
	1    12650 2950
	-1   0    0    1   
$EndComp
$Comp
L Connector:TestPoint_2Pole TP1
U 1 1
P 12900 2900
F 0 "TP1" H 12900 3095 50  0000 C CNN
F 1 "TestPoint_2Pole" H 12900 3004 50  0000 C CNN
F 2 "TestPoint:TestPoint_2Pads_Pitch2.54mm_Drill0.8mm" H 12900 2900 50  0001 C CNN
F 3 "~" H 12900 2900 50  0001 C CNN
	1    12900 2900
	1    0    0    -1  
$EndComp
Wire Wire Line
	12650 2950 12700 2950
Wire Wire Line
	12700 2950 12700 2900
Wire Wire Line
	13150 2950 13150 2900
Wire Wire Line
	13150 2900 13100 2900
Text Label 11300 7150 1    50   ~ 0
Buz1
Text Label 11400 7150 1    50   ~ 0
Buz2
Text Label 7950 5500 0    50   ~ 0
XL2
Text Label 8000 5350 0    50   ~ 0
XL1
Text Label 13650 5050 0    50   ~ 0
SWDIO
Text Label 13650 5200 0    50   ~ 0
SWCLK
Text Label 13650 5350 0    50   ~ 0
nReset
$Comp
L Device:R R1
U 1 1
P 14000 4800
F 0 "R1" H 14070 4846 50  0000 L CNN
F 1 "10k" H 14070 4755 50  0000 L CNN
F 2 "Resistor_SMD:R_0402_1005Metric" V 13930 4800 50  0001 C CNN
F 3 "~" H 14000 4800 50  0001 C CNN
	1    14000 4800
	1    0    0    -1  
$EndComp
$Comp
L power:+1V8 #PWR0119
U 1 1
P 14000 4600
F 0 "#PWR0119" H 14000 4450 50  0001 C CNN
F 1 "+1V8" H 14015 4773 50  0000 C CNN
F 2 "" H 14000 4600 50  0001 C CNN
F 3 "" H 14000 4600 50  0001 C CNN
	1    14000 4600
	1    0    0    -1  
$EndComp
Wire Wire Line
	14000 4600 14000 4650
Wire Wire Line
	14000 4950 14000 5350
Connection ~ 14000 5350
Wire Wire Line
	14000 5350 15150 5350
Text Label 3300 5700 0    50   ~ 0
Red_Fet
Text Label 3450 2750 0    50   ~ 0
Blue_Fet
Wire Wire Line
	11400 7250 11400 6900
Wire Wire Line
	11300 6900 11300 7250
Wire Wire Line
	11300 7250 11200 7250
Text Label 12800 7100 1    50   ~ 0
Red
Text Label 12100 7100 1    50   ~ 0
Blue
Wire Wire Line
	12100 7100 12100 6900
Wire Wire Line
	12800 7100 12800 6900
$Comp
L BudKiCadComponent:UM6K33NTN Q1
U 2 1
P 2950 3300
F 0 "Q1" H 3177 3403 60  0000 L CNN
F 1 "UM6K33NTN" H 3177 3297 60  0000 L CNN
F 2 "Package_TO_SOT_SMD:SOT-363_SC-70-6" H 2500 3600 60  0001 C CNN
F 3 "" H 2500 3600 60  0001 C CNN
	2    2950 3300
	1    0    0    -1  
$EndComp
$Comp
L BudKiCadComponent:UM6K33NTN Q1
U 1 1
P 2800 6200
F 0 "Q1" H 3027 6303 60  0000 L CNN
F 1 "UM6K33NTN" H 3027 6197 60  0000 L CNN
F 2 "Package_TO_SOT_SMD:SOT-363_SC-70-6" H 2350 6500 60  0001 C CNN
F 3 "" H 2350 6500 60  0001 C CNN
	1    2800 6200
	1    0    0    -1  
$EndComp
$Comp
L Device:R R16
U 1 1
P 2500 3650
F 0 "R16" H 2570 3696 50  0000 L CNN
F 1 "10k" H 2570 3605 50  0000 L CNN
F 2 "Resistor_SMD:R_0402_1005Metric" V 2430 3650 50  0001 C CNN
F 3 "~" H 2500 3650 50  0001 C CNN
	1    2500 3650
	1    0    0    -1  
$EndComp
$Comp
L Device:R R15
U 1 1
P 2350 6550
F 0 "R15" H 2420 6596 50  0000 L CNN
F 1 "10k" H 2420 6505 50  0000 L CNN
F 2 "Resistor_SMD:R_0402_1005Metric" V 2280 6550 50  0001 C CNN
F 3 "~" H 2350 6550 50  0001 C CNN
	1    2350 6550
	1    0    0    -1  
$EndComp
$Comp
L power:GND #PWR0120
U 1 1
P 2350 6750
F 0 "#PWR0120" H 2350 6500 50  0001 C CNN
F 1 "GND" H 2355 6577 50  0000 C CNN
F 2 "" H 2350 6750 50  0001 C CNN
F 3 "" H 2350 6750 50  0001 C CNN
	1    2350 6750
	1    0    0    -1  
$EndComp
$Comp
L power:GND #PWR0121
U 1 1
P 2500 3850
F 0 "#PWR0121" H 2500 3600 50  0001 C CNN
F 1 "GND" H 2505 3677 50  0000 C CNN
F 2 "" H 2500 3850 50  0001 C CNN
F 3 "" H 2500 3850 50  0001 C CNN
	1    2500 3850
	1    0    0    -1  
$EndComp
Wire Wire Line
	2500 3500 2500 3450
Connection ~ 2500 3450
Wire Wire Line
	2500 3450 2300 3450
Wire Wire Line
	2500 3850 2500 3800
Wire Wire Line
	2350 6400 2350 6350
Connection ~ 2350 6350
Wire Wire Line
	2350 6350 2200 6350
Wire Wire Line
	2350 6750 2350 6700
$EndSCHEMATC
